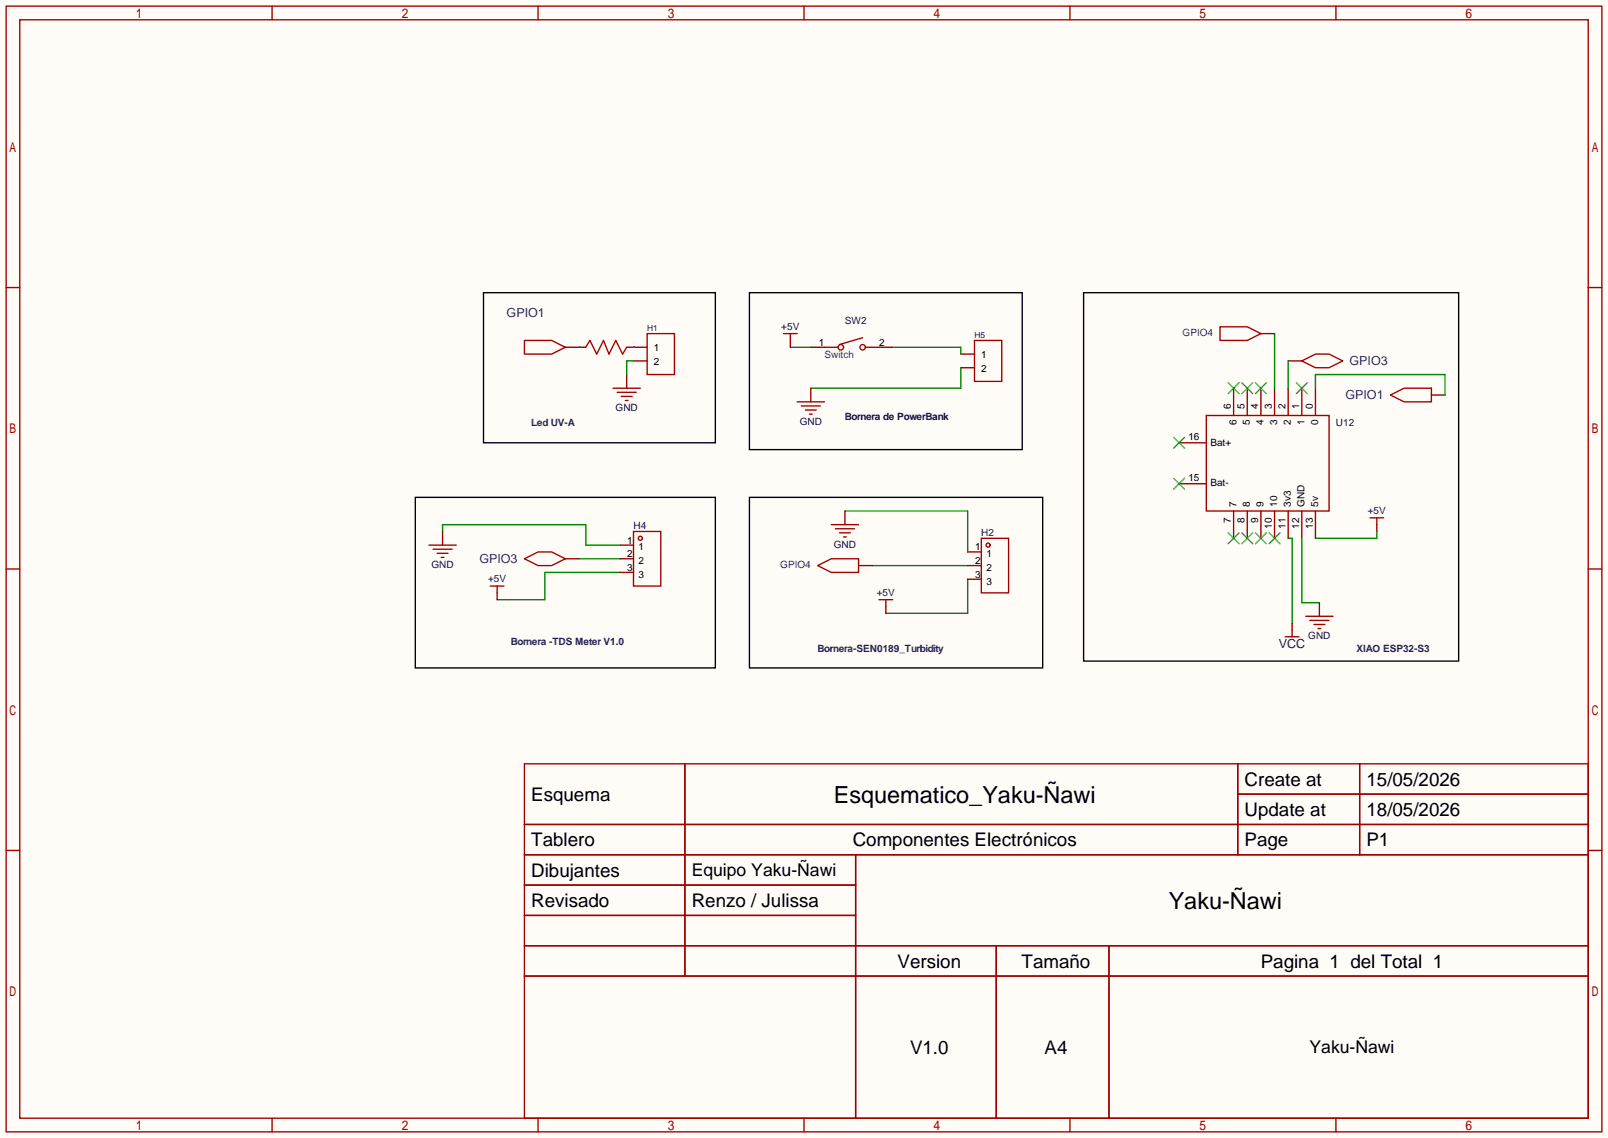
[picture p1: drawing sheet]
<svg xmlns="http://www.w3.org/2000/svg" width="299mm" height="212mm" viewBox="0 0 299 212" stroke-linecap="round" stroke-linejoin="round" font-family="sans-serif">
<path d="M0 0h299.5v211.8h-299.5z" fill="#fffcf7"/>
<g fill="none" stroke="#a10000" stroke-width=".25">
<path d="M1.1 1.1h297.2v209.6h-297.2zM3.7 3.7h292.1v204.5h-292.1zM50.7 1.1v2.6M100.2 1.1v2.6M149.7 1.1v2.6M199.3 1.1v2.6M248.8 1.1v2.6M1.1 53.5h2.6M295.8 53.5h2.5M97.7 63.4h5l2.6 1.2-2.6 1.3h-5zM109.1 64.6l.8-1.2 1.2 2.5 1.3-2.5 1 2.5 1.3-2.5 1.3 2.5 .7-1.3M114.2 72.3h5.1"/>
<path d="M114.9 73h3.6M115.7 73.8h2M116.5 74.5h.5M120.5 62.1h5.1v7.6h-5.1zM145.9 62.1h2.6M147.2 62.1v1.3M148.5 74.8h5M149.2 75.6h3.6M150 76.3h2M150.7 77.1h.6M153.5 64.6h2.6M160.7 62.9l-4.4 1.2"/>
<path d="M161.2 64.6h2.5M181.5 63.4h5.1v7.6h-5.1zM224.7 77.3h22.8v17.8h-22.8zM227.2 60.8h5.1l2.5 1.3-2.5 1.3h-5.1zM242.4 67.2l2.6-1.3h2.5l2.6 1.3-2.6 1.3h-2.5zM259 73.5l2.5-1.2h5.1v2.5h-5.1zM118 98.9h5.1v10.2h-5.1zM154.8 97.7h5.1M155.6 98.4h3.5M156.3 99.2h2.1M157.1 99.9h.5M255.1 96.4h2.6"/>
<path d="M256.4 96.4v1.3M1.1 105.9h2.6M79.9 101.5h5.1M80.6 102.2h3.6M81.4 103h2M82.2 103.8h.5M91.3 109.1h2.6M92.6 109.1v1.3M97.7 104l2.5-1.3h2.5l2.6 1.3-2.6 1.3h-2.5zM152.3 105.3l2.5-1.3h5.1v2.6h-5.1zM163.7 111.6h2.5M165 111.6v1.3"/>
<path d="M182.8 100.2h5v10.2h-5zM239.4 118.5h2.5M240.6 117.3v1.2M243.2 114.7h5.1M243.9 115.5h3.6M244.7 116.2h2M245.5 117h.5M295.8 105.9h2.5M1.1 158.3h2.6M97.7 142.2h198.1v66h-198.1zM97.7 153.5h198.1M97.7 159.1h198.1"/>
<path d="M127.5 142.2v39.5M159.3 159.1v49.1M230.5 142.2v16.9M230.5 147.8h65.3M253.2 142.2v16.9M295.8 158.3h2.5M97.7 164.8h61.6M97.7 176h198.1M97.7 170.4h61.6M185.5 176v32.2M206.5 176v32.2M97.7 181.7h198.1"/>
<path d="M50.7 208.2v2.5M100.2 208.2v2.5M149.7 208.2v2.5M199.3 208.2v2.5M248.8 208.2v2.5"/>
<circle cx="156.6" cy="64.6" r=".51"/>
<circle cx="160.7" cy="64.6" r=".51"/>
<circle cx="119.3" cy="100.2" r=".38"/>
<circle cx="184" cy="101.5" r=".38"/>
</g>
<g fill="none" stroke="#870000" stroke-width=".25">
<path d="M105.3 64.6h3.8M116.7 64.6h3.8M116.7 69.7v2.6M118 67.2h2.5M147.2 63.4v1.2M151 64.6h2.5M151 72.3v2.5M163.7 64.6h2.5M178.9 65.9h2.6M178.9 68.5h2.6M229.7 72.3v5M232.3 72.3v5"/>
<path d="M234.8 72.3v5M234.8 62.1h2.6M237.4 72.3v5M239.9 72.3v5M239.9 67.2h2.5M242.4 72.3v5M245 72.3v5M266.6 73.5h2.5M82.4 98.9v2.6M157.4 95.1v2.6M219.6 82.4h5.1M219.6 90h5.1"/>
<path d="M229.7 95.1v5.1M232.3 95.1v5.1M234.8 95.1v5.1M237.4 95.1v5.1M239.9 95.1v5.1M242.4 95.1v5.1M245 95.1v5.1M256.4 97.7v1.2M92.6 110.4v1.2M105.3 104h2.5M115.4 104h2.6M115.4 101.5h2.6"/>
<path d="M115.4 106.6h2.6M159.9 105.3h2.5M165 112.9v1.3M180.2 102.7h2.6M180.2 105.3h2.6M180.2 107.8h2.6M240.6 116v1.3M245.7 112.2v2.5"/>
</g>
<g fill="none" stroke="#3c3" stroke-width=".25">
<path d="M228.7 71.2l2.1 2.1M230.8 71.2l-2.1 2.1M231.3 71.2l2 2.1M233.3 71.2l-2 2.1M233.8 71.2l2 2.1M235.8 71.2l-2 2.1M241.4 71.2l2.1 2.1M243.5 71.2l-2.1 2.1M218.6 81.4l2 2M218.6 89l2 2.1M220.6 81.4l-2 2M220.6 89l-2 2.1"/>
<path d="M228.7 99.2l2.1 2M230.8 99.2l-2.1 2M231.3 99.2l2 2M233.3 99.2l-2 2M233.8 99.2l2 2M235.8 99.2l-2 2M236.3 99.2l2.1 2M238.4 99.2l-2.1 2"/>
</g>
<g fill="none" stroke="#008700" stroke-width=".25">
<path d="M107.8 64.6h.1M118 64.6h.1M118 67.2h-1.3v2.5M147.2 64.6h3.8M166.2 64.6h12.7v1.3M178.9 68.5v3.8h-27.9M237.4 62.1v10.2M239.9 67.2v5.1M245 72.3v-2.6h24.1v3.8M82.4 98.9v-1.2h26.7v3.8h6.3M157.4 95.1h22.8v7.6M256.4 98.9v1.3h-11.4"/>
<path d="M107.8 104h7.6M115.4 106.6h-13.9v5h-8.9M162.4 105.3h17.8M180.2 107.8v6.4h-15.2M239.9 100.2h.7v15.8M242.4 100.2v12h3.3"/>
</g>
<path d="M90 54.5h43.2v27.9h-43.2zM139.6 54.5h50.8v29.2h-50.8zM201.8 54.5h69.9v68.6h-69.9zM77.3 92.6h55.9v31.7h-55.9zM139.6 92.6h54.6v31.7h-54.6z" fill="none" stroke="#000" stroke-width=".25"/>
<g font-size="4.4">
<text x="155.3" y="149.5">Esquematico_Yaku-Ñawi</text>
<text x="217.6" y="169.3">Yaku-Ñawi</text>
</g>
<g font-size="3.5">
<text x="98.9" y="149.1">Esquema</text>
<text x="231.8" y="146.2">Create at</text>
<text x="254.5" y="146.2">15/05/2026</text>
<text x="231.8" y="151.9">Update at</text>
<text x="254.5" y="151.9">18/05/2026</text>
<text x="98.9" y="157.5">Tablero</text>
<text x="158.8" y="157.5">Componentes Electrónicos</text>
<text x="231.8" y="157.5">Page</text>
<text x="254.5" y="157.5">P1</text>
<text x="98.9" y="163.2">Dibujantes</text>
<text x="98.9" y="168.8">Revisado</text>
<text x="128.8" y="168.8">Renzo / Julissa</text>
<text x="167.2" y="180.1">Version</text>
<text x="190.3" y="180.1">Tamaño</text>
<text x="234.8" y="180.1">Pagina 1 del Total 1</text>
<text x="169.5" y="196.2">V1.0</text>
<text x="194.5" y="196.2">A4</text>
</g>
<g font-size="3.3">
<text x="128.8" y="163.1">Equipo Yaku-Ñawi</text>
<text x="243.9" y="196.1">Yaku-Ñawi</text>
</g>
<g font-size="2.3" fill="#00f">
<text x="94.4" y="59.1">GPIO1</text>
<text x="251.3" y="67.9">GPIO3</text>
<text x="250.6" y="74.3">GPIO1</text>
<text x="89.3" y="104.8">GPIO3</text>
</g>
<text font-size="2.3" fill="#000080" x="238.2" y="120.6">VCC</text>
<g font-size="1.9">
<text x="121.8" y="65.4">1</text>
<text x="152.5" y="64.4">1</text>
<text x="163.7" y="64.4">2</text>
<text x="121.8" y="67.9">2</text>
<text x="182.8" y="66.7">1</text>
<text x="182.8" y="69.2">2</text>
<text x="229.2" y="76.1" transform="rotate(-90 229.2 76.1)">6</text>
<text x="231.8" y="76.1" transform="rotate(-90 231.8 76.1)">5</text>
<text x="234.3" y="76.1" transform="rotate(-90 234.3 76.1)">4</text>
<text x="236.9" y="76.1" transform="rotate(-90 236.9 76.1)">3</text>
<text x="239.4" y="76.1" transform="rotate(-90 239.4 76.1)">2</text>
<text x="241.9" y="76.1" transform="rotate(-90 241.9 76.1)">1</text>
<text x="244.5" y="76.1" transform="rotate(-90 244.5 76.1)">0</text>
<text x="221.3" y="81.9">16</text>
<text x="225.4" y="82.9">Bat+</text>
<text x="230.3" y="79.1" transform="rotate(-90 230.3 79.1)">6</text>
<text x="232.8" y="79.1" transform="rotate(-90 232.8 79.1)">5</text>
<text x="235.3" y="79.1" transform="rotate(-90 235.3 79.1)">4</text>
<text x="237.9" y="79.1" transform="rotate(-90 237.9 79.1)">3</text>
<text x="240.4" y="79.1" transform="rotate(-90 240.4 79.1)">2</text>
<text x="243" y="79.1" transform="rotate(-90 243 79.1)">1</text>
<text x="245.5" y="79.1" transform="rotate(-90 245.5 79.1)">0</text>
<text x="221.3" y="89.5">15</text>
<text x="225.4" y="90.6">Bat-</text>
<text x="230.3" y="94.4" transform="rotate(-90 230.3 94.4)">7</text>
<text x="232.8" y="94.4" transform="rotate(-90 232.8 94.4)">8</text>
<text x="235.3" y="94.4" transform="rotate(-90 235.3 94.4)">9</text>
<text x="237.9" y="94.4" transform="rotate(-90 237.9 94.4)">10</text>
<text x="240.4" y="94.4" transform="rotate(-90 240.4 94.4)">3v3</text>
<text x="243" y="94.4" transform="rotate(-90 243 94.4)">GND</text>
<text x="245.5" y="94.4" transform="rotate(-90 245.5 94.4)">5v</text>
<text x="116.8" y="101.2">1</text>
<text x="229.2" y="97.4" transform="rotate(-90 229.2 97.4)">7</text>
<text x="231.8" y="97.4" transform="rotate(-90 231.8 97.4)">8</text>
<text x="234.3" y="97.4" transform="rotate(-90 234.3 97.4)">9</text>
<text x="236.9" y="98.5" transform="rotate(-90 236.9 98.5)">10</text>
<text x="239.4" y="98.5" transform="rotate(-90 239.4 98.5)">11</text>
<text x="241.9" y="98.5" transform="rotate(-90 241.9 98.5)">12</text>
<text x="244.5" y="98.5" transform="rotate(-90 244.5 98.5)">13</text>
<text x="116.8" y="103.7">2</text>
<text x="116.8" y="106.3">3</text>
<text x="118.9" y="102.5">1</text>
<text x="118.9" y="105">2</text>
<text x="118.9" y="107.5">3</text>
<text x="181.6" y="102.5">1</text>
<text x="181.6" y="105">2</text>
<text x="181.6" y="107.5">3</text>
<text x="183.7" y="103.7">1</text>
<text x="183.7" y="106.3">2</text>
<text x="183.7" y="108.8">3</text>
</g>
<g font-size="1.9" fill="#000080">
<text x="145.5" y="61.3">+5V</text>
<text x="157.4" y="60.3">SW2</text>
<text x="114.6" y="76.6">GND</text>
<text x="148.9" y="79.1">GND</text>
<text x="248.8" y="79.4">U12</text>
<text x="254.7" y="95.6">+5V</text>
<text x="118" y="98.4">H4</text>
<text x="155.3" y="102">GND</text>
<text x="182.8" y="99.7">H2</text>
<text x="80.4" y="105.8">GND</text>
<text x="90.9" y="108.3">+5V</text>
<text x="163.3" y="110.9">+5V</text>
<text x="243.6" y="119">GND</text>
</g>
<g font-size="1.9" fill="#00f">
<text x="220.2" y="62.6">GPIO4</text>
<text x="153.5" y="66.7">Switch</text>
<text x="145.3" y="105.8">GPIO4</text>
</g>
<g font-size="1.9" fill="#009">
<text x="98.9" y="79.4">Led UV-A</text>
<text x="95.1" y="120">Bornera -TDS Meter V1.0</text>
<text x="152.3" y="121.3">Bornera-SEN0189_Turbidity</text>
<text x="252.6" y="121.3">XIAO ESP32-S3</text>
</g>
<text font-size="1.9" fill="#006" x="157.4" y="78.1">Bornera de PowerBank</text>
<g font-size="1.6" fill="#000080">
<text x="120.5" y="61.6">H1</text>
<text x="181.5" y="62.9">H5</text>
</g>
</svg>
